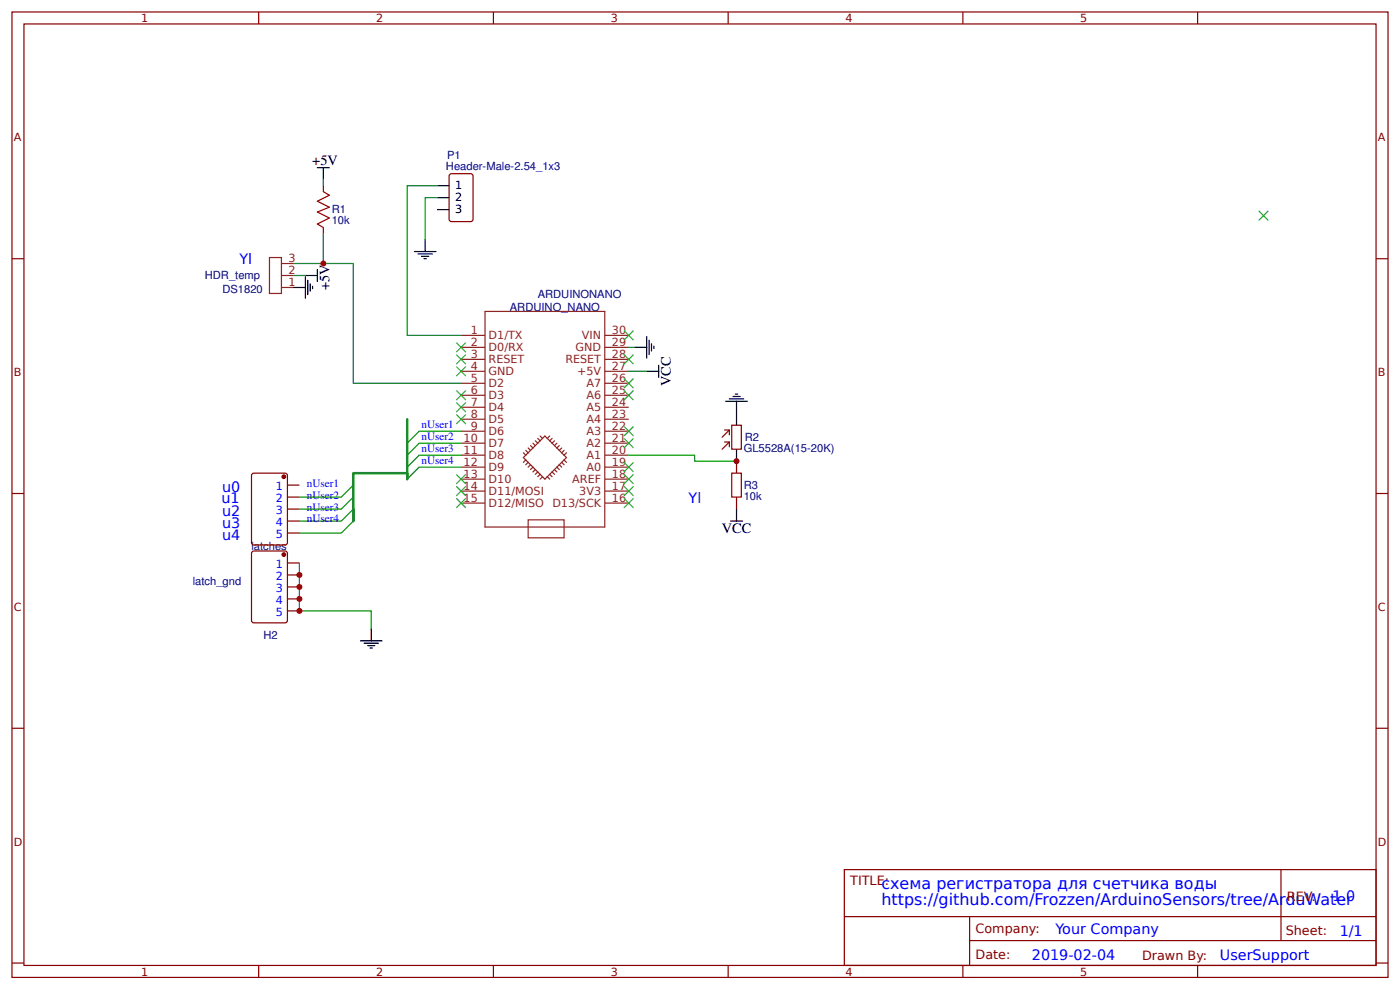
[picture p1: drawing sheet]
<svg xmlns="http://www.w3.org/2000/svg" width="309mm" height="219mm" viewBox="0 0 309 219" stroke-linecap="round" stroke-linejoin="round" font-family="sans-serif">
<g fill="none" stroke="#800" stroke-width=".26">
<path d="M2.6 2.6h304.1v213.3h-304.1zM5.3 5.3h298.7v208h-298.7zM57.1 2.6v2.7M109 2.6v2.7M160.9 2.6v2.7M212.7 2.6v2.7M264.6 2.6v2.7M99.5 38.4h4.5l.4 .2 .1 9.8-.3 .5h-4.5l-.4-.2-.1-9.8zM2.6 57.1h2.7M71.4 41v1.3M71.4 50.3v1.3M304 57.1h2.7"/>
<path d="M160.1 95h1v1M160.1 97.6h1v1.1M161.1 95l-1.6 1.6M161.1 97.6l-1.6 1.6M161.7 93.9h2.1v5.3h-2.1zM2.6 109h2.7M55.6 104.8l.5-.3h6.9l.4 .3 .1 15.1-.3 .4-7.1 .1-.5-.3zM63.5 107.2h2.6M63.5 109.8h2.6M63.5 112.4h2.6M63.5 115.1h2.6M63.5 117.7h2.6"/>
<path d="M162.7 101.9v2.6M162.7 109.8v2.6M304 109h2.7M55.6 122l.5-.3h6.9l.4 .3 .1 15.1-.3 .4-7.1 .1-.5-.3zM63.5 124.4h2.6M63.5 127h2.6M63.5 129.6h2.6M63.5 132.3h2.6M63.5 134.9h2.6M2.6 160.9h2.7M304 160.9h2.7M186.5 192.1h117.5v21.2h-117.5z"/>
<path d="M283 192.1v15.7M2.6 212.7h2.7M57.1 213.3v2.6M109 213.3v2.6M160.9 213.3v2.6M186.6 202.5h117.3M212.7 213.3v2.6M214.2 207.8h89.7M214.2 202.5v10.6M264.6 213.3v2.6M304 212.7h2.7"/>
</g>
<g fill="none" stroke="#8d2323" stroke-width=".26">
<path d="M59.5 56.9h2.7v7.9h-2.7zM62.2 58.2h2.6M62.2 63.5h2.6M62.2 60.9h2.6M101.9 79.4h5.3M101.9 76.7h5.3M101.9 74.1h5.3M107.2 68.8h26.4v47.6h-26.4zM133.6 79.4h5.3M133.6 76.7h5.3M133.6 74.1h5.3M101.9 97.9h5.3"/>
<path d="M101.9 95.2h5.3M101.9 92.6h5.3M101.9 90h5.3M101.9 87.3h5.3M101.9 84.7h5.3M101.9 82h5.3M116.2 99.5l.5 .5M116.7 99l.5 .5M117.2 98.4l.5 .6M117.7 97.9l.6 .5M118.3 97.4l.5 .5M118.8 96.8l.5 .6"/>
<path d="M119.3 96.3l.6 .5M121.4 96.3l-.5 .5M122 96.8l-.6 .6M122.5 97.4l-.5 .5M123 97.9l-.5 .5M123.6 98.4l-.6 .6M124.1 99l-.5 .5M124.6 99.5l-.5 .5M133.6 97.9h5.3M133.6 95.2h5.3M133.6 92.6h5.3M133.6 90h5.3"/>
<path d="M133.6 87.3h5.3M133.6 84.7h5.3M133.6 82h5.3M101.9 108.5h5.3M101.9 105.8h5.3M101.9 103.2h5.3M101.9 100.5h5.3M101.9 111.1h5.3M115.6 101.1l4.8-4.8 4.7 4.8-4.7 4.7zM115.6 100l.6 .5M116.2 101.6l-.6 .5M116.7 114.8h7.9v4h-7.9z"/>
<path d="M116.7 102.1l-.5 .6M117.2 102.7l-.5 .5M117.7 103.2l-.5 .5M118.3 103.7l-.6 .5M118.8 104.2l-.5 .6M119.3 104.8l-.5 .5M119.9 105.3l-.6 .5M120.9 105.3l.5 .5M121.4 104.8l.6 .5M122 104.2l.5 .6M122.5 103.7l.5 .5M123 103.2l.6 .5"/>
<path d="M123.6 102.7l.5 .5M124.1 102.1l.5 .6M124.6 101.6l.5 .5M125.1 100l-.5 .5M133.6 108.5h5.3M133.6 105.8h5.3M133.6 103.2h5.3M133.6 100.5h5.3M133.6 111.1h5.3"/>
</g>
<g fill="#000" stroke="#3c3" stroke-width=".26">
<path d="M278.1 46.6l2.1 2.1zM278.1 48.7l2.1-2.1z"/>
<path d="M100.8 78.3l2.1 2.1zM102.9 78.3l-2.1 2.1z"/>
<path d="M100.8 75.7l2.1 2.1zM102.9 75.7l-2.1 2.1z"/>
<path d="M137.8 78.3l2.2 2.1zM140 78.3l-2.2 2.1z"/>
<path d="M137.8 73l2.2 2.1zM140 73l-2.2 2.1z"/>
<path d="M100.8 81l2.1 2.1zM102.9 81l-2.1 2.1z"/>
<path d="M100.8 91.5l2.1 2.2zM102.9 91.5l-2.1 2.2z"/>
<path d="M100.8 88.9l2.1 2.1zM102.9 88.9l-2.1 2.1z"/>
<path d="M100.8 86.3l2.1 2.1zM102.9 86.3l-2.1 2.1z"/>
<path d="M137.8 96.8l2.2 2.2zM140 96.8l-2.2 2.2z"/>
<path d="M137.8 94.2l2.2 2.1zM140 94.2l-2.2 2.1z"/>
<path d="M137.8 86.3l2.2 2.1zM140 86.3l-2.2 2.1z"/>
<path d="M137.8 83.6l2.2 2.1zM140 83.6l-2.2 2.1z"/>
<path d="M100.8 107.4l2.1 2.1zM102.9 107.4l-2.1 2.1z"/>
<path d="M100.8 110.1l2.1 2.1zM102.9 110.1l-2.1 2.1z"/>
<path d="M100.8 104.8l2.1 2.1zM102.9 104.8l-2.1 2.1z"/>
<path d="M137.8 110.1l2.2 2.1zM140 110.1l-2.2 2.1z"/>
<path d="M137.8 107.4l2.2 2.1zM140 107.4l-2.2 2.1z"/>
<path d="M137.8 104.8l2.2 2.1zM140 104.8l-2.2 2.1z"/>
<path d="M137.8 102.1l2.2 2.1zM140 102.1l-2.2 2.1z"/>
</g>
<g fill="none" stroke="#000" stroke-width=".26">
<path d="M70.1 37h2.7M71.4 37v2.7M70.1 59.5v2.7M91.5 55.6h4.8M92.3 56.1h3.2M93.1 56.6h1.6M93.7 57.1h.5M93.9 52.9v2.7M96.6 46.3h2.6M96.6 41h2.6M96.6 43.7h2.6M64.8 63.5h2.7"/>
<path d="M67.5 60.9h2.6M67.5 61.1v4.8M68 61.9v3.2M68.5 62.7v1.6M69.1 63.2v.6M140.2 76.7h2.7M142.9 74.3v4.8M143.4 75.1v3.2M143.9 75.9v1.6M144.5 76.5v.5M142.9 82h2.6M145.5 80.7v2.6"/>
<path d="M160.3 88.6h4.8M161.1 88.1h3.2M161.9 87.6h1.6M162.5 87h.5M162.7 88.6v5.3M162.7 99.2v2.7M161.4 115.1h2.6M162.7 112.4v2.7M82 138.9v2.7M79.6 141.6h4.8M80.4 142.1h3.2M81.2 142.6h1.6"/>
<path d="M81.8 143.1h.5"/>
</g>
<g fill="none" stroke="#080" stroke-width=".26">
<path d="M71.4 39.7v1.3M64.8 58.2h13.3v26.5h23.8M71.4 51.6v6.6M96.6 41h-6.6v33.1h11.9M96.6 43.7h-2.7v9.2M64.8 60.9h2.7M138.9 76.7h1.3M92.6 95.2h9.3M92.6 97.9h9.3M138.9 82h4M66.1 109.8h9.3M66.1 112.4h9.3"/>
<path d="M66.1 115.1h9.3M66.1 117.7h9.3M92.6 103.2h9.3M92.6 100.5h9.3M138.9 100.5h14.6v1.4h9.2M66.1 124.4v10.5h15.9v4"/>
</g>
<path d="M71.4 42.3l1.4 .8-2.7 1.3 2.7 1.4-2.7 1 2.7 1.4-2.7 1.3 1.3 .8M161.7 104.5h2.1v5.3h-2.1z" fill="none" stroke="#a00000" stroke-width=".26"/>
<path d="M90 92.6v13.2v-1.3h-11.9v10.6v-2.7" fill="none" stroke="#080" stroke-width=".53"/>
<path d="M92.6 95.2l-2.6 2.7zM75.4 109.8l2.7-2.6zM75.4 112.4l2.7-2.6zM75.4 115.1l2.7-2.7zM75.4 117.7l2.7-2.6zM90 100.5l2.6-2.6zM90 103.2l2.6-2.7zM92.6 103.2l-2.6 2.6z" fill="#000" stroke="#080" stroke-width=".26"/>
<g fill="#800" stroke="#800" stroke-width=".26">
<circle cx="62.7" cy="105.3" r=".4"/>
<circle cx="62.7" cy="122.5" r=".4"/>
</g>
<g fill="#c00">
<circle cx="71.4" cy="58.2" r=".66"/>
<circle cx="66.1" cy="127" r=".66"/>
<circle cx="66.1" cy="129.6" r=".66"/>
<circle cx="66.1" cy="132.3" r=".66"/>
<circle cx="66.1" cy="134.9" r=".66"/>
<circle cx="162.7" cy="101.9" r=".66"/>
</g>
<g font-size="3.5" fill="#00f">
<text x="194.7" y="196.3">схема регистратора для счетчика воды</text>
<text x="194.7" y="199.8">https://github.com/Frozzen/ArduinoSensors/tree/ArduWater</text>
</g>
<g font-size="3.2">
<text x="69" y="36.4">+5V</text>
<text x="72.8" y="64" transform="rotate(-90 72.8 64)">+5V</text>
<text x="148.2" y="85.3" transform="rotate(-90 148.2 85.3)">VCC</text>
<text x="159.5" y="117.7">VCC</text>
</g>
<g font-size="3.2" fill="#00f">
<text x="52.9" y="58.2">Yl</text>
<text x="48.9" y="111.1">u1</text>
<text x="49" y="114">u2</text>
<text x="49.1" y="108.6">u0</text>
<text x="152.1" y="111.1">Yl</text>
<text x="49" y="116.6">u3</text>
<text x="49" y="119.3">u4</text>
<text x="294.4" y="199">1.0</text>
<text x="233.2" y="206.2">Your Company</text>
<text x="296" y="206.8">1/1</text>
<text x="228" y="212.1">2019-02-04</text>
<text x="269.5" y="212">UserSupport</text>
</g>
<g font-size="2.8" fill="#800">
<text x="187.9" y="195.5">TITLE:</text>
<text x="284.3" y="199">REV:</text>
<text x="215.5" y="206.2">Company:</text>
<text x="284.1" y="206.6">Sheet:</text>
<text x="215.5" y="211.9">Date:</text>
<text x="252.3" y="212">Drawn By:</text>
</g>
<g font-size="2.5" fill="#800">
<text x="31.2" y="4.9">1</text>
<text x="83.1" y="4.9">2</text>
<text x="134.9" y="4.9">3</text>
<text x="186.8" y="4.9">4</text>
<text x="238.7" y="4.9">5</text>
<text x="3" y="31.2">A</text>
<text x="304.4" y="31.2">A</text>
<text x="3" y="83.1">B</text>
<text x="304.4" y="83.1">B</text>
<text x="3" y="134.9">C</text>
<text x="304.4" y="134.9">C</text>
<text x="3" y="186.8">D</text>
<text x="304.4" y="186.8">D</text>
<text x="31.2" y="215.5">1</text>
<text x="83.1" y="215.5">2</text>
<text x="134.9" y="215.5">3</text>
<text x="186.8" y="215.5">4</text>
<text x="238.7" y="215.5">5</text>
</g>
<g font-size="2.5" fill="#000080">
<text x="98.8" y="35.2">P1</text>
<text x="98.5" y="37.6">Header-Male-2.54_1x3</text>
<text x="73.3" y="47.2">R1</text>
<text x="73.3" y="49.6">10k</text>
<text x="45.2" y="61.6">HDR_temp</text>
<text x="49.1" y="64.7">DS1820</text>
<text x="118.8" y="65.8">ARDUINONANO</text>
<text x="112.6" y="68.7">ARDUINO_NANO</text>
<text x="164.3" y="99.7">GL5528A(15-20K)</text>
<text x="164.6" y="97.4">R2</text>
<text x="164.3" y="110.4">10k</text>
<text x="164.3" y="108">R3</text>
<text x="55.6" y="121.6">latches</text>
<text x="42.6" y="129.1">latch_gnd</text>
<text x="58.2" y="141.2">H2</text>
</g>
<g font-size="2.5">
<text x="100.5" y="41.8">1</text>
<text x="100.5" y="47.1">3</text>
<text x="100.5" y="44.5">2</text>
</g>
<g font-size="2.5" fill="#8d2323">
<text x="63.8" y="57.9">3</text>
<text x="63.8" y="63.2">1</text>
<text x="63.8" y="60.6">2</text>
<text x="104" y="76.5">2</text>
<text x="104" y="73.8">1</text>
<text x="107.9" y="77.5">D0/RX</text>
<text x="107.9" y="74.9">D1/TX</text>
<text x="127.2" y="77.5">GND</text>
<text x="128.6" y="74.9">VIN</text>
<text x="135.2" y="73.8">30</text>
<text x="135.2" y="76.5">29</text>
<text x="104" y="81.8">4</text>
<text x="104" y="79.1">3</text>
<text x="107.9" y="82.8">GND</text>
<text x="107.9" y="80.2">RESET</text>
<text x="124.9" y="80.2">RESET</text>
<text x="127.5" y="82.8">+5V</text>
<text x="135.2" y="79.1">28</text>
<text x="135.2" y="81.8">27</text>
<text x="104" y="89.7">7</text>
<text x="104" y="87">6</text>
<text x="104" y="84.4">5</text>
<text x="107.9" y="88.1">D3</text>
<text x="107.9" y="85.5">D2</text>
<text x="129.6" y="85.5">A7</text>
<text x="129.6" y="88.1">A6</text>
<text x="135.2" y="84.4">26</text>
<text x="135.2" y="87">25</text>
<text x="135.2" y="89.7">24</text>
<text x="104" y="95">9</text>
<text x="104" y="92.3">8</text>
<text x="107.9" y="93.4">D5</text>
<text x="107.9" y="90.8">D4</text>
<text x="129.6" y="90.8">A5</text>
<text x="129.6" y="93.4">A4</text>
<text x="135.2" y="92.3">23</text>
<text x="135.2" y="95">22</text>
<text x="102.4" y="100.3">11</text>
<text x="102.4" y="97.6">10</text>
<text x="107.9" y="101.3">D8</text>
<text x="107.9" y="98.7">D7</text>
<text x="107.9" y="96">D6</text>
<text x="129.6" y="96">A3</text>
<text x="129.6" y="98.7">A2</text>
<text x="129.6" y="101.3">A1</text>
<text x="135.2" y="97.6">21</text>
<text x="135.2" y="100.3">20</text>
<text x="102.4" y="105.6">13</text>
<text x="102.4" y="102.9">12</text>
<text x="107.9" y="106.6">D10</text>
<text x="107.9" y="104">D9</text>
<text x="126.4" y="106.6">AREF</text>
<text x="129.6" y="104">A0</text>
<text x="135.2" y="102.9">19</text>
<text x="135.2" y="105.6">18</text>
<text x="102.4" y="108.2">14</text>
<text x="102.4" y="110.9">15</text>
<text x="107.9" y="109.3">D11/MOSI</text>
<text x="107.9" y="111.9">D12/MISO</text>
<text x="122" y="111.9">D13/SCK</text>
<text x="128" y="109.3">3V3</text>
<text x="135.2" y="108.2">17</text>
<text x="135.2" y="110.9">16</text>
</g>
<g font-size="2.5" fill="#00f">
<text x="93.1" y="94.6">nUser1</text>
<text x="93.1" y="97.2">nUser2</text>
<text x="93.1" y="99.9">nUser3</text>
<text x="67.8" y="107.5">nUser1</text>
<text x="93.1" y="102.5">nUser4</text>
<text x="60.9" y="108.2">1</text>
<text x="60.9" y="110.9">2</text>
<text x="60.9" y="113.5">3</text>
<text x="67.8" y="110.1">nUser2</text>
<text x="67.8" y="112.8">nUser3</text>
<text x="60.9" y="116.2">4</text>
<text x="60.9" y="118.8">5</text>
<text x="67.8" y="115.4">nUser4</text>
<text x="60.9" y="125.4">1</text>
<text x="60.9" y="128.1">2</text>
<text x="60.9" y="130.7">3</text>
<text x="60.9" y="133.4">4</text>
<text x="60.9" y="136">5</text>
</g>
</svg>
